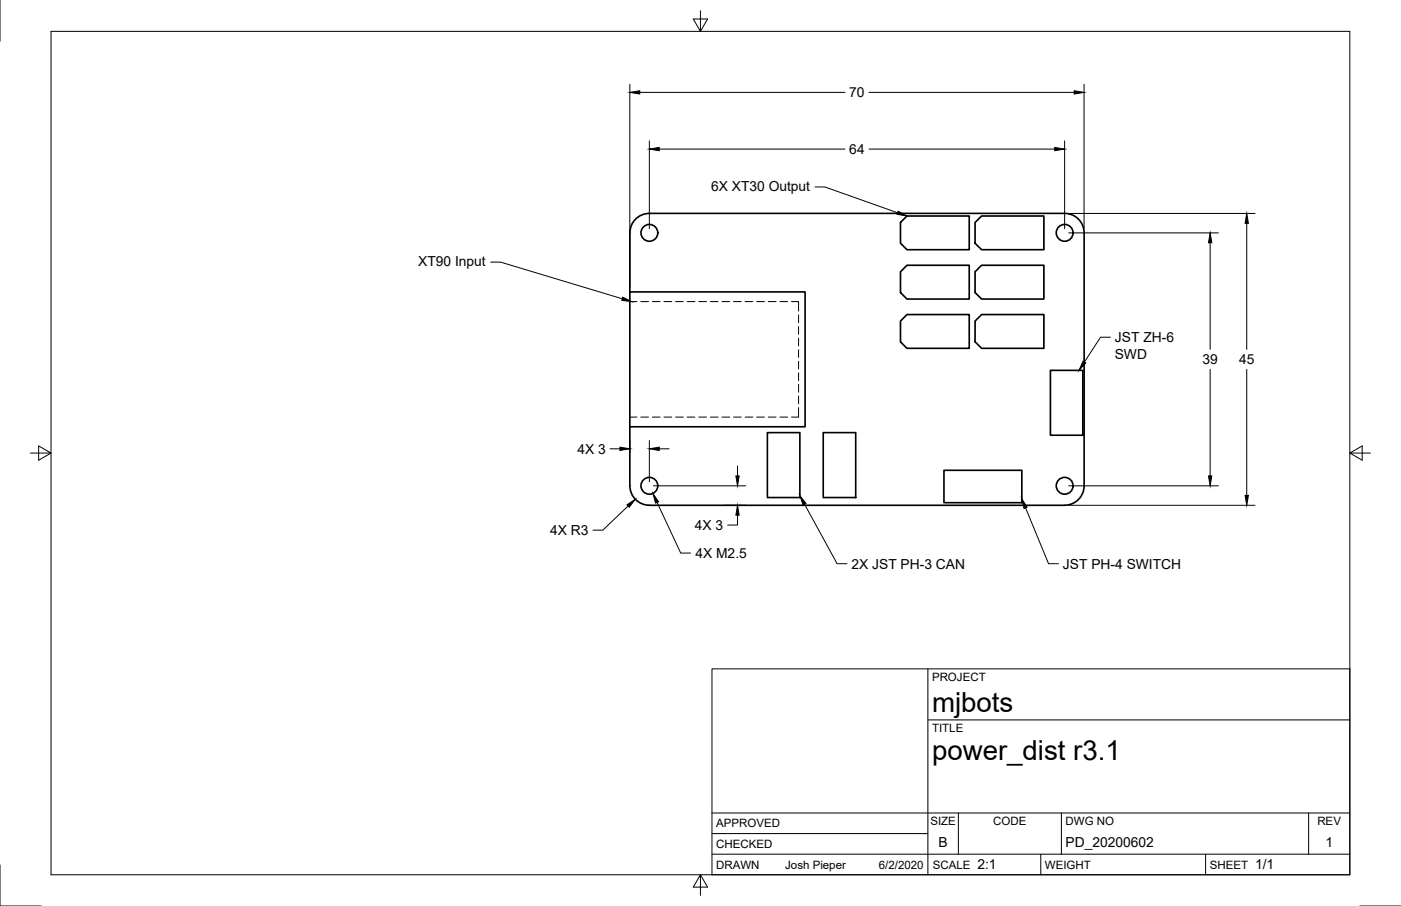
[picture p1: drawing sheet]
<svg xmlns="http://www.w3.org/2000/svg" width="432mm" height="279mm" viewBox="0 0 432 279" stroke-linecap="round" stroke-linejoin="round" font-family="sans-serif">
<!-- layer: Visible -->
<g fill="none" stroke="#000" stroke-width=".51">
<path d="M194.1 71.8v18.2M279.5 66.6h19.2v10.4h-19.2l-2-2v-6.4zM300.5 68.6l2-2h19.2v10.4h-19.2l-2-2zM328.1 65.8h-128a6 6 0 0 0-6 6M328.1 65.8a6 6 0 0 1 6 6v78a6 6 0 0 1-6 6M279.5 81.8h19.2v10.4h-19.2l-2-2v-6.4zM279.5 97h19.2v10.4h-19.2l-2-2v-6.4zM300.5 99l2-2h19.2v10.4h-19.2l-2-2zM300.5 83.8l2-2h19.2v10.4h-19.2l-2-2zM323.7 114.2h10v20h-10zM194.1 131.6v-41.6h54v41.6h-54v18.2M236.5 133.4h10v20h-10z"/>
<path d="M253.7 133.4h10v20h-10zM194.1 149.8a6 6 0 0 0 6 6h128M290.9 145h24v10h-24z"/>
<circle cx="200.1" cy="71.8" r="2.59"/>
<circle cx="328.1" cy="71.8" r="2.59"/>
<circle cx="200.1" cy="149.8" r="2.59"/>
<circle cx="328.1" cy="149.8" r="2.59"/>
</g>
<!-- layer: Hidden -->
<g fill="none" stroke="#000" stroke-width=".31">
<path d="M194.1 93h2.2M197.5 93h2.4M201.1 93h2.4M204.6 93h2.4M208.2 93h2.4M211.8 93h2.4M215.4 93h2.3M218.9 93h2.4M222.5 93h2.4M226.1 93h2.4M229.7 93h2.3M233.2 93h2.4"/>
<path d="M236.8 93h2.4M240.4 93h2.3M243.9 93h2.2v2.9M246.1 97.1v2.4M246.1 100.7v2.4M246.1 104.3v2.4M246.1 107.8v2.4M246.1 111.4v2.4M246.1 115v2.4M246.1 118.6v2.3M194.1 128.6h2.2M197.5 128.6h2.4"/>
<path d="M201.1 128.6h2.4M204.6 128.6h2.4M208.2 128.6h2.4M211.8 128.6h2.4M215.4 128.6h2.3M218.9 128.6h2.4M222.5 128.6h2.4M226.1 128.6h2.4M229.7 128.6h2.3M233.2 128.6h2.4M236.8 128.6h2.4M240.4 128.6h2.3"/>
<path d="M246.1 125.7v2.9h-2.2M246.1 122.1v2.4"/>
</g>
<!-- layer: Border -->
<path d="M0 0v12.7M15.7 9.7h400.3v260.1h-400.3zM215.9 3.3v6.4l-2.2-3.8h4.4l-2.2 3.8M9.4 139.7h6.3l-3.8-2.2v4.4l3.8-2.2M416 139.7l3.8 2.2v-4.4l-3.8 2.2h6.4M0 266.7v12.7h12.7M215.9 269.8l2.2 3.8h-4.4l2.2-3.8v6.3M419.1 279.4h12.7" fill="none" stroke="#000" stroke-width=".31"/>
<!-- layer: Titleblock -->
<path d="M219.4 206.3h196.6v63.5h-196.6zM286 206.3v63.5M286 222h130M219.4 257.1h66.6M219.4 250.7h196.6M295.4 250.7v12.7M327.1 250.7v12.7M403.3 250.7v12.7M219.4 263.4h196.6M320.8 263.4v6.4M371.6 263.4v6.4" fill="none" stroke="#000" stroke-width=".31"/>
<!-- layer: Dimensions -->
<g fill="none" stroke="#000" stroke-width=".31">
<path d="M194.1 26v62.8M197.2 28.5h63.2M267.8 28.5h63.3M334.1 26v44.5M200.1 43.4v27.1M203.2 46h57.2M267.8 46h57.3M328.1 43.4v27.1M329.4 65.8h57.4M329.4 71.8h46.1M373 74.9v32.8M384.3 68.9v38.9"/>
<path d="M373 113.9v32.9M384.3 113.9v38.9M188 138.4h3.1M194.1 135.9v3.7M200.1 135.9v12.6M203.2 138.4h3M193.6 156.1l-7.8 7.4h-3M201.4 149.8h28.4M202.5 154.9l7.3 15.7h3.1M223 155.8h6.8M227.3 158.9v3h-3M227.3 143.7v3.1"/>
<path d="M329.4 155.8h57.4M329.4 149.8h46.1"/>
</g>
<g fill="#000" stroke="#000" stroke-width=".31">
<path d="M194.1 28.5l3.1-.5v1zM331.1 28l3 .5-3 .5zM200.1 46l3.1-.5v1zM325.1 45.5l3 .5-3 .5zM373 71.8l.5 3.1h-1zM384.3 65.8l.5 3.1h-1zM191.1 137.9l3 .5-3 .5zM200.1 138.4l3.1-.5v1zM193.2 155.7l2.6-1.7-1.9 2.4zM201.2 152.2l1.8 2.5-.9 .5zM226.8 146.8h1l-.5 3zM227.3 155.8l.5 3.1h-1z"/>
<path d="M372.5 146.8h1l-.5 3zM383.8 152.8h1l-.5 3z"/>
</g>
<!-- layer: Annotations -->
<path d="M276.8 65.1l2.7 1.5-3-.5zM191.9 91.7l2.8 1.3-3.1-.4zM333.8 111.4l.8 .5-2 2.3zM246.5 152.9l1.9 2.4-.9 .5zM314.9 153.8l1.6 2.6-.9 .4z" fill="#000" stroke="#000" stroke-width=".31"/>
<path d="M251.2 57.7h3l22.4 7.9M151.2 80.8h3.1l37.5 11.3M342.2 104h-3l-5 7.7M248 155.5l10 18.3h3M316.1 156.6l7.1 17.2h3" fill="none" stroke="#000" stroke-width=".31"/>
<g font-size="8.5">
<text x="287.3" y="219.5">mjbots</text>
<text x="287.3" y="234.5">power_dist r3.1</text>
</g>
<g font-size="4.3">
<text x="261.7" y="30">70</text>
<text x="261.8" y="47.5">64</text>
<text x="219.2" y="58.8">6X XT30 Output</text>
<text x="128.9" y="81.9">XT90 Input</text>
<text x="343.6" y="105.5">JST ZH-6</text>
<text x="343.6" y="110.7">SWD</text>
<text x="370.6" y="112.3">39</text>
<text x="382" y="112.3">45</text>
<text x="177.9" y="139.9">4X 3</text>
<text x="169.6" y="165">4X R3</text>
<text x="214.2" y="163.4">4X 3</text>
<text x="214.3" y="172.1">4X M2.5</text>
<text x="262.4" y="175.4">2X JST PH-3 CAN</text>
<text x="327.6" y="175.4">JST PH-4 SWITCH</text>
<text x="289.3" y="261.2">B</text>
<text x="328.4" y="261.2">PD_20200602</text>
<text x="408.5" y="261.2">1</text>
<text x="301.2" y="268.1">2:1</text>
<text x="386.8" y="268.1">1/1</text>
</g>
<g font-size="3.5">
<text x="287.3" y="210.1">PROJECT</text>
<text x="287.3" y="225.8">TITLE</text>
<text x="220.7" y="255.2">APPROVED</text>
<text x="286.7" y="254.5">SIZE</text>
<text x="306.1" y="254.5">CODE</text>
<text x="328.4" y="254.5">DWG NO</text>
<text x="406" y="254.5">REV</text>
<text x="220.7" y="261.5">CHECKED</text>
<text x="220.7" y="267.9">DRAWN</text>
<text x="242" y="267.9">Josh Pieper</text>
<text x="270.9" y="267.9">6/2/2020</text>
<text x="287.5" y="267.9">SCALE</text>
<text x="322.1" y="267.9">WEIGHT</text>
<text x="372.9" y="267.9">SHEET</text>
</g>
</svg>
